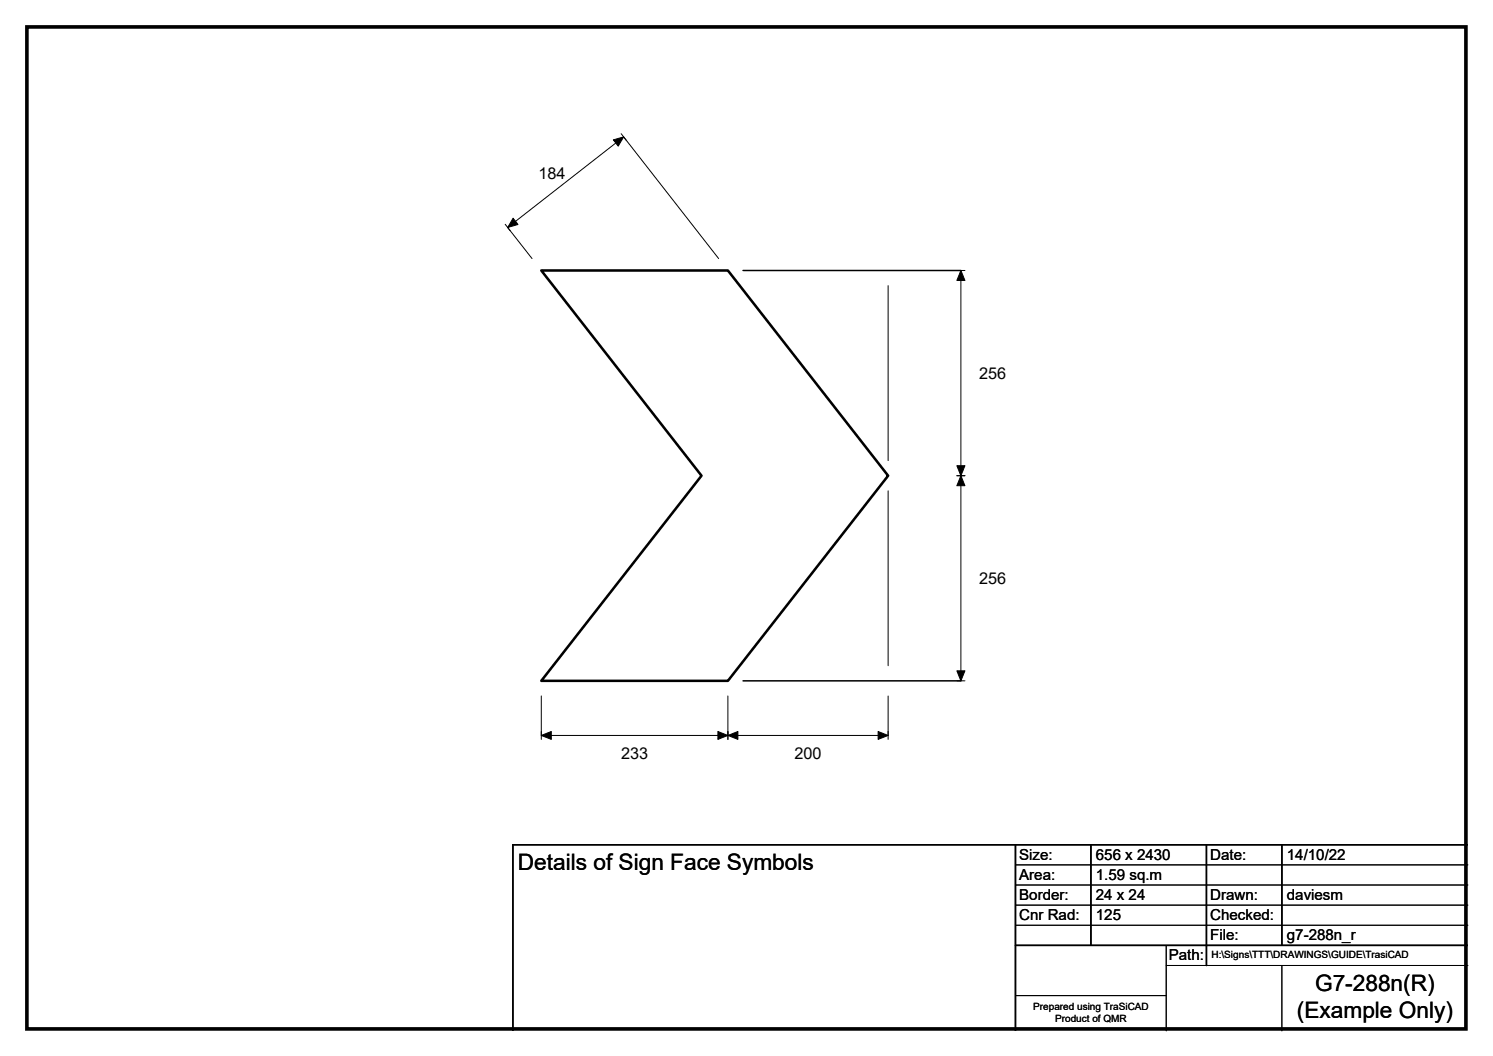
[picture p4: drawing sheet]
<svg xmlns="http://www.w3.org/2000/svg" width="297mm" height="210mm" viewBox="0 0 297 210" stroke-linecap="round" stroke-linejoin="round" font-family="sans-serif">
<path d="M147.8 53.8h43.4M147.8 135.4h43.4M202 168v37M217 168v20M240 168v24M255 168v20M292 168h-190v37M202 188h90" fill="none" stroke="#000" stroke-width=".3"/>
<g fill="none" stroke="#000" stroke-width=".2">
<path d="M123.6 26.6l1 1.3M100.5 44.6l1 1.3M105.9 51.4l-4.9-6.2 23.1-18 18.9 24.2M176.7 56.8v34.8M190.4 53.8h1.6M191.2 53.8v81.6M176.7 97.6v34.8M190.4 94.6h1.6M107.7 138.4v8.6M144.8 138.4v8.6M176.7 138.4v8.6M190.4 135.4h1.6"/>
<path d="M107.7 146.2h69M202 172h90M202 176h90M202 180h90M202 184h90M202 198h30M232 192h60M232 188v17M255 192v13"/>
</g>
<path d="M122 27.8l2.1-.6-1.1 1.9zM102.1 43.4l1 1.2-2.1 .6zM191.2 53.8l.8 2h-1.6zM190.4 92.6h1.6l-.8 2zM191.2 94.6l.8 2h-1.6zM190.4 133.4h1.6l-.8 2zM107.7 146.2l2-.7v1.5zM142.8 145.5l2 .7-2 .8zM144.8 146.2l2-.7v1.5zM174.7 145.5l2 .7-2 .8z" fill="#000" stroke="#000" stroke-width=".2"/>
<path d="M107.7 53.8h37.1l31.9 40.8-31.9 40.8h-37.1l31.9-40.8z" fill="none" stroke="#000" stroke-width=".51"/>
<path d="M5.4 5.4h286.3v199.2h-286.3z" fill="none" stroke="#000" stroke-width=".72"/>
<g font-size="4.5">
<text x="103" y="173">Details of Sign Face Symbols</text>
<text x="261.6" y="197.1">G7-288n(R)</text>
<text x="258" y="202.5">(Example Only)</text>
</g>
<g font-size="3.2">
<text x="107.1" y="35.5">184</text>
<text x="194.8" y="75.3">256</text>
<text x="194.8" y="116.1">256</text>
<text x="123.6" y="150.9">233</text>
<text x="158.1" y="150.9">200</text>
</g>
<g font-size="3">
<text x="202.8" y="170.9">Size:</text>
<text x="218" y="170.9">656 x 2430</text>
<text x="240.8" y="170.9">Date:</text>
<text x="256" y="170.9">14/10/22</text>
<text x="202.8" y="174.9">Area:</text>
<text x="202.8" y="178.9">Border:</text>
<text x="218" y="174.9">1.59 sq.m</text>
<text x="218" y="178.9">24 x 24</text>
<text x="240.8" y="178.9">Drawn:</text>
<text x="256" y="178.9">daviesm</text>
<text x="202.8" y="182.9">Cnr Rad:</text>
<text x="218" y="182.9">125</text>
<text x="240.8" y="182.9">Checked:</text>
<text x="232.5" y="190.9">Path:</text>
<text x="240.8" y="186.9">File:</text>
<text x="256" y="186.9">g7-288n_r</text>
</g>
<g font-size="2">
<text x="241" y="190.5">H:\Signs\TTT\DRAWINGS\GUIDE\TrasiCAD</text>
<text x="205.6" y="200.8">Prepared using TraSiCAD</text>
<text x="209.9" y="203.2">Product of QMR</text>
</g>
</svg>
